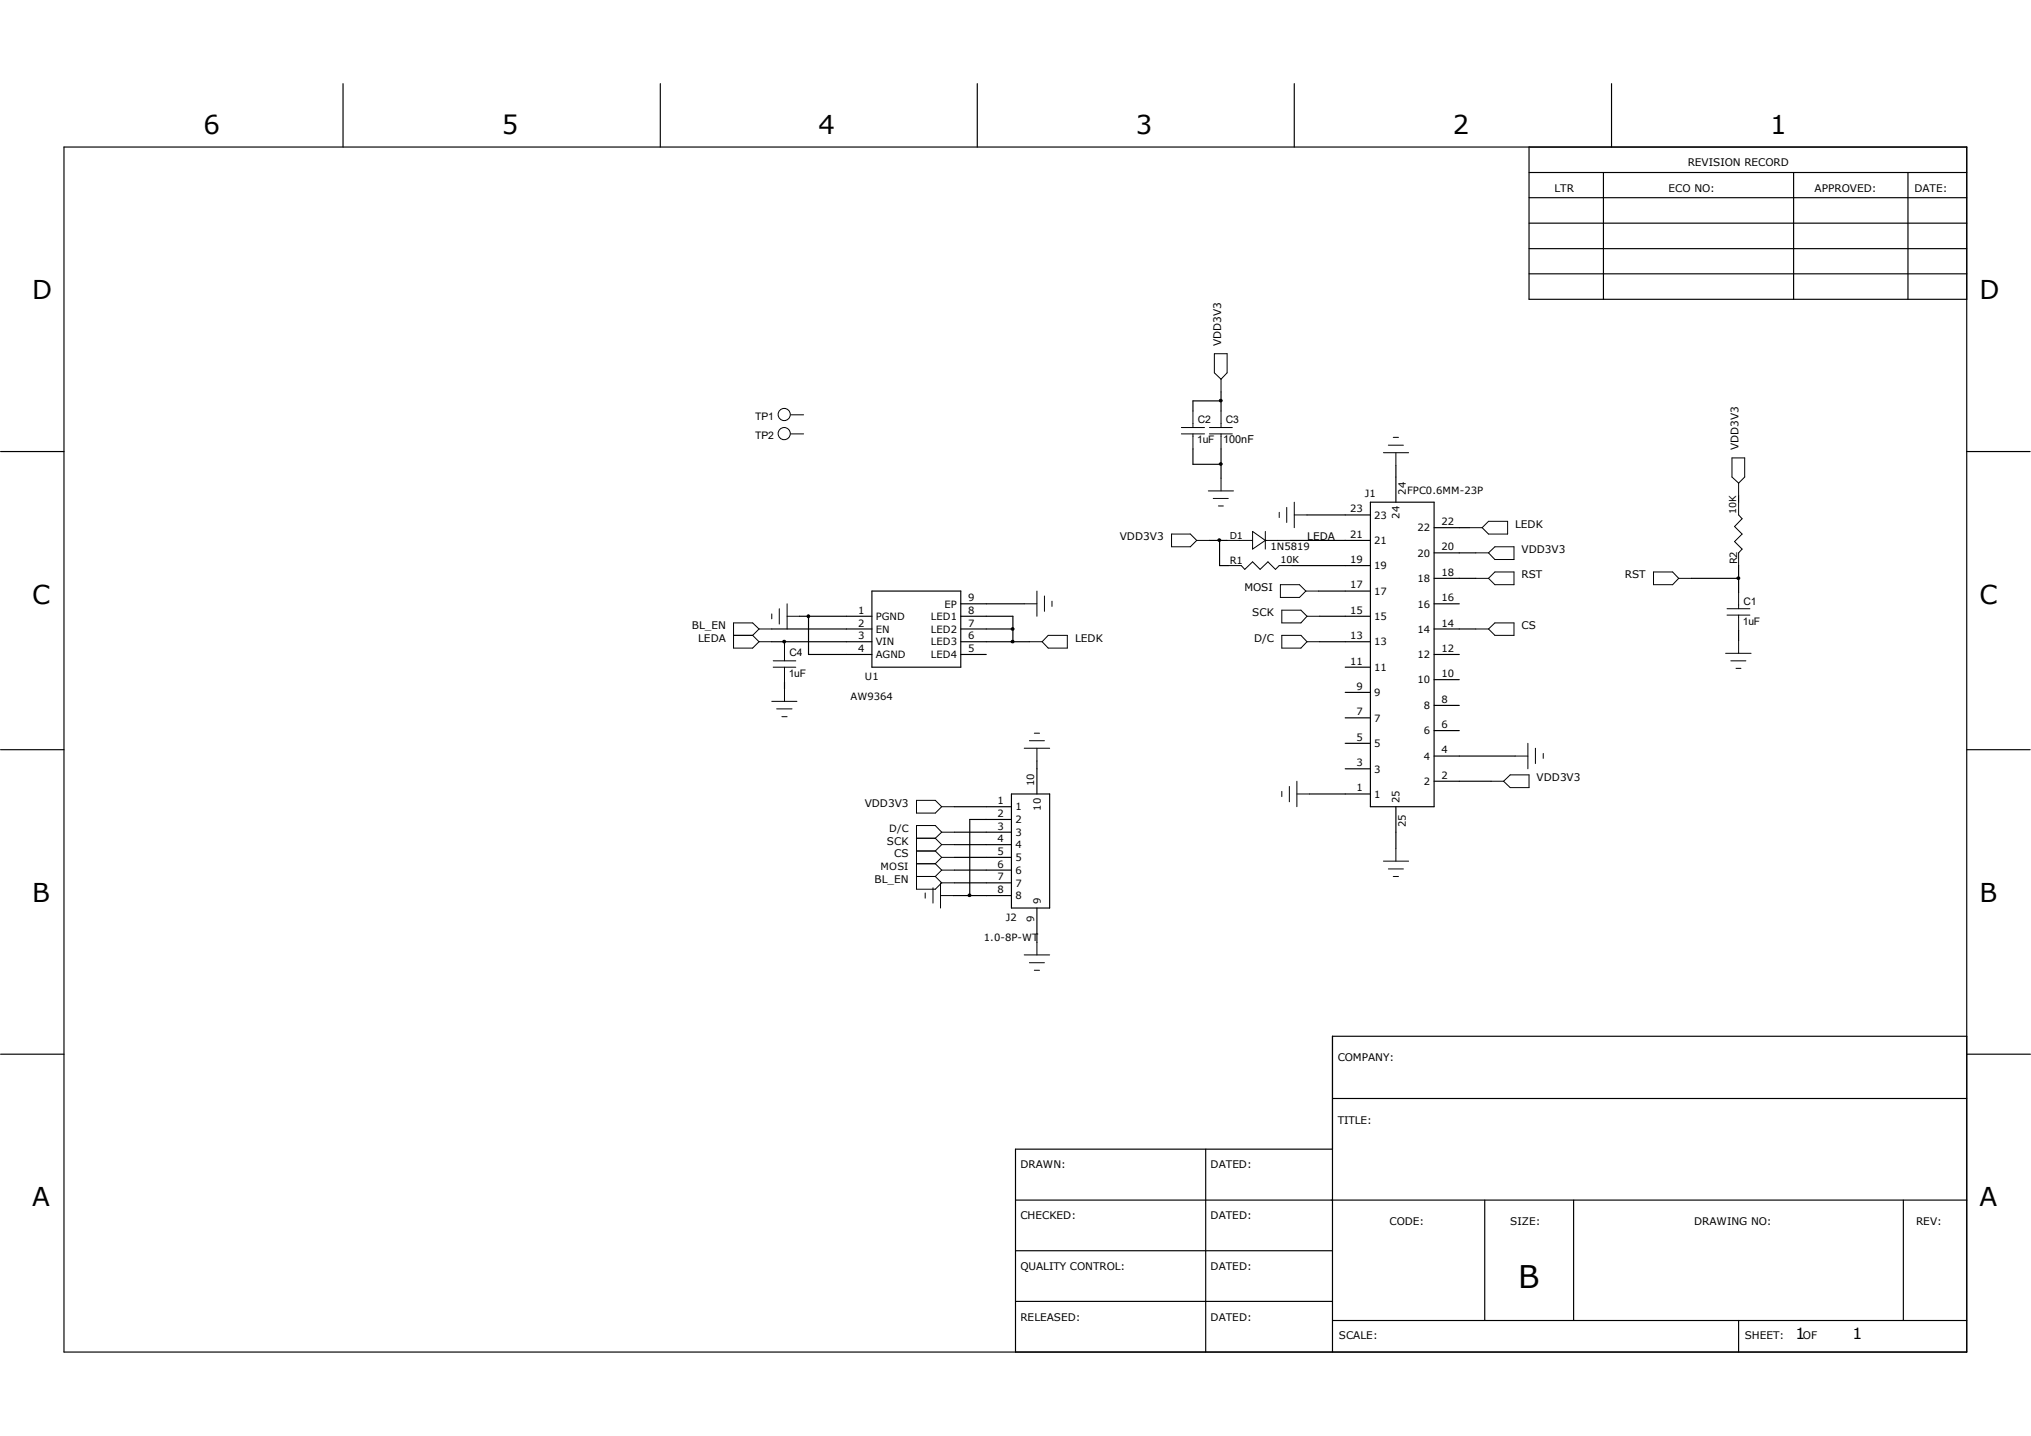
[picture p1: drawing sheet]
<svg xmlns="http://www.w3.org/2000/svg" width="297mm" height="210mm" viewBox="0 0 297 210" stroke-linecap="round" stroke-linejoin="round" font-family="sans-serif">
<g fill="none" stroke="#000" stroke-width=".17">
<path d="M50.2 12.2v9.3M96.6 12.2v9.3M142.9 12.2v9.3M189.3 12.2v9.3M235.7 12.2v9.3M9.4 21.5h278.2v176.2h-278.2zM223.6 25.2h64M223.6 28.9h64M223.6 36.4h64M223.6 21.5v22.3h64M223.6 32.6h64M234.5 25.2v18.6"/>
<path d="M262.3 25.2v18.6M279 25.2v18.6M178.6 57.3v2.8M178.6 58.6h-4.1v1.5M223.6 40h64M.1 66h9.3M174.5 65.7v2.2h4.1M176.9 79h2.6M178.4 79v3.7h1.2M178.6 65.7v4.2M188.7 79h11.7M191.1 75.3h9.3"/>
<path d="M200.4 73.4h9.3v44.6h-9.3zM204.1 68.1v5.3M209.7 77.2h5.2M254.3 72.5v.9M287.6 66h9.3M112.9 92h14.6M112.9 93.9h14.6M114.7 93.9v.3M114.7 99.8v1M116.9 90.1h10.6M118.2 90.1v5.6h9.3M127.5 86.4h13v11.2h-13z"/>
<path d="M140.5 90.1h7.6v3.8M140.5 92h7.6M140.5 93.9h10M140.5 95.7h3.7M140.5 88.3h9.3M188.9 82.7h11.5M192.8 86.4h7.6M193 90.1h7.4M193 93.9h7.4M196.7 97.6h3.7M209.7 92h6.1M209.7 95.7h3.7"/>
<path d="M209.7 88.3h3.7M209.7 99.4h3.7M209.7 84.6h6.1M209.7 80.9h6.1M247.4 84.6h6.9M254.3 82.7v4M254.3 92.2v1.5M.1 109.6h9.3M139.6 118h8.3M147.9 116.1h5.6v16.7h-5.6zM147.9 119.8h-6.1v11.2M151.6 111.3v4.8"/>
<path d="M191.5 116.1h8.9M196.7 112.4h3.7M196.7 108.7h3.7M196.7 105h3.7M196.7 101.3h3.7M204.1 118v6.1M209.7 114.3h8.4M209.7 110.6h11.9M209.7 106.8h3.7M209.7 103.2h3.7M287.6 109.6h9.3M139.4 131h8.5"/>
<path d="M139.6 121.7h8.3M139.6 123.5h8.3M139.6 125.4h8.3M139.6 127.3h8.3M139.6 129.1h8.3M151.6 132.8v5M.1 154.2h9.3M287.6 151.6h-92.7v46.1M287.7 154.2h9.2M148.5 175.5h139.1M176.3 168.1v29.6M194.9 160.7h92.7"/>
<path d="M194.9 168.1h-46.4v29.6M217.1 175.5v17.6M230.1 175.5v17.6M278.3 175.5v17.6M148.5 182.9h46.4M148.5 190.3h46.4M194.9 193.1h92.7M254.3 193.1v4.6"/>
</g>
<g fill="none" stroke="#000" stroke-width=".15">
<path d="M177.6 51.7h1.9v2.8l-.9 1-1-1zM178.6 55.5v1.8M115.7 63.5h1.8M115.7 60.7h1.8M171.3 78.1h2.8l.9 .9-.9 1h-2.8zM172.8 62.5h3.3M172.8 63.5h3.3M174.5 60.1v2.4M174.5 63.5v2.2M175 79h1.9M176.7 71.8h3.7M176.9 62.5h3.3"/>
<path d="M176.9 63.5h3.3M177.4 72.9h2.2M178.2 74h.7M178.6 60.1v2.4M178.6 63.5v2.2M178.6 69.9v1.9M179.5 79h3.7M183.2 77.7l1.8 1.3-1.8 1.3zM185 79h.1M185 77.7v2.6M185 79h3.7M187.1 74.9v.8"/>
<path d="M188.2 74.2v2.2M189.3 75.3h1.8M189.3 73.4v3.8M202.3 66.2h3.7M203 65.1h2.2M203.8 64h.7M204.1 66.2v1.9M214.9 77.2h1.8M217.7 76.2h2.8v1.9h-2.8l-1-.9zM253.3 67h1.8v2.8l-.8 .9-1-.9zM254.3 73.4v1.9l.5 .6-1.1 1.1 1.1 1.1-1.1 1.1 1.1 1.1-.5 .6v1.8M254.3 70.7v1.8"/>
<path d="M107.3 92.9h2.8M110.1 92.9l.9 1M111 92l-.9-.9h-2.8v3.7h2.8l.9-.9M111 92h1.9M111 93.9h1.9M111 92l-.9 .9M112.9 89.8v.7M113.1 96.6h3.3M113.1 97.6h3.3M114 89v2.3M114.7 94.2v2.4M114.7 97.6v2.2"/>
<path d="M115.1 90.1h1.8M115.1 88.3v3.7M149.8 88.3h1.8M150.5 93.9h1.9M151.6 86.4v3.7M152.7 87.2v2.2M153.3 92.9h2.8v1.9h-2.8l-.9-.9zM153.8 87.9v.8M179.6 82.7h1.9l.5 .6 1.2-1.1 1.1 1.1 1.1-1.1 1.1 1.1 .6-.6h1.8M187.2 85.5h2.8l1 .9-1 1h-2.8zM187.5 89.2h2.7l.9 .9-.9 1h-2.7zM187.5 92.9h2.7l.9 1-.9 .9h-2.7z"/>
<path d="M191 86.4h1.8M191.1 90.1h1.9M191.1 93.9h1.9M215.8 80.9h1.9M215.8 84.6h1.9M215.8 92h1.9M217.7 80.9l.9-.9h2.8v1.8h-2.8zM217.7 84.6l.9-.9h2.8v1.8h-2.8zM217.7 92l.9-.9h2.8v1.8h-2.8zM241.8 83.7h2.8l.9 .9-.9 .9h-2.8zM245.5 84.6h1.9M252.3 95.5h3.8"/>
<path d="M252.6 89h3.3M252.6 90h3.3M253.1 96.6h2.2M253.9 97.7h.7M254.3 86.7v2.3M254.3 90v2.2M254.3 93.7v1.8M112.9 102.6h3.6M113.6 103.7h2.2M114.3 104.8h.8M114.7 100.8v1.8M134 117.1h2.8l.9 .9-.9 .9h-2.8z"/>
<path d="M137.7 118h1.9M149.8 109.4h3.7M150.5 108.3h2.2M151.3 107.2h.7M151.6 109.4v1.9M187.5 115.7v.8M188.6 115v2.3M189.7 116.1h1.8M189.7 114.3v3.7M218.1 114.3h1.8M219.9 114.3l1-1h2.7v1.9h-2.7zM221.6 110.6h1.8"/>
<path d="M223.4 108.7v3.7M224.5 109.4v2.3M225.7 110.2v.7M134 128.2h2.8M134 122.6h2.8M134 124.5h2.8M134 126.3h2.8M135.3 130.6v.8M136.4 129.8v2.3M136.8 122.6l.9 .9M136.8 124.5l.9 .9M136.8 126.3l.9 1"/>
<path d="M136.8 128.2l.9 .9M137.5 131h1.9M137.5 129.1v3.7M137.7 121.7l-.9-1h-2.8v9.3h2.8l.9-.9M137.7 121.7h1.9M137.7 121.7l-.9 .9M137.7 123.5h1.9M137.7 123.5l-.9 1M137.7 125.4h1.9M137.7 125.4l-.9 .9M137.7 127.3h1.9M137.7 127.3l-.9 .9"/>
<path d="M137.7 129.1h1.9M149.8 139.7h3.7M151.6 137.8v1.9M202.3 125.9h3.7M203 127.1h2.2M203.8 128.2h.7M204.1 124.1v1.8M150.5 140.8h2.2M151.3 141.9h.7"/>
<circle cx="114.7" cy="60.6" r=".89"/>
<circle cx="114.7" cy="63.4" r=".89"/>
</g>
<g fill="#000" stroke="#000" stroke-width=".15">
<circle cx="178.5" cy="58.6" r=".2"/>
<circle cx="178.3" cy="79" r=".2"/>
<circle cx="178.5" cy="67.9" r=".2"/>
<circle cx="114.7" cy="93.8" r=".2"/>
<circle cx="118.2" cy="90.1" r=".2"/>
<circle cx="148.1" cy="92" r=".2"/>
<circle cx="148.1" cy="93.8" r=".2"/>
<circle cx="254.2" cy="84.6" r=".2"/>
<circle cx="141.8" cy="130.9" r=".2"/>
</g>
<text font-size="4.6" x="222" y="188.3">B</text>
<g font-size="3.8">
<text x="29.8" y="19.6">6</text>
<text x="73.4" y="19.6">5</text>
<text x="119.7" y="19.6">4</text>
<text x="166.1" y="19.6">3</text>
<text x="212.5" y="19.6">2</text>
<text x="258.9" y="19.6">1</text>
<text x="4.7" y="43.8">D</text>
<text x="289.5" y="43.8">D</text>
<text x="4.7" y="88.3">C</text>
<text x="289.5" y="88.3">C</text>
<text x="4.7" y="131.9">B</text>
<text x="289.5" y="131.9">B</text>
<text x="4.7" y="176.4">A</text>
<text x="289.5" y="176.4">A</text>
</g>
<g font-size="2.3">
<text x="262.6" y="195.8">1</text>
<text x="270.9" y="195.8">1</text>
</g>
<text font-size="1.6" x="178.9" y="64.8">100nF</text>
<g font-size="1.5">
<text x="227.3" y="28">LTR</text>
<text x="244" y="28">ECO NO:</text>
<text x="246.8" y="24.3">REVISION RECORD</text>
<text x="265.3" y="28">APPROVED:</text>
<text x="280" y="28">DATE:</text>
<text x="178.6" y="50.6" transform="rotate(-90 178.6 50.6)">VDD3V3</text>
<text x="110.4" y="61.4">TP1</text>
<text x="110.4" y="64.2">TP2</text>
<text x="175.1" y="64.9">1uF</text>
<text x="175.2" y="61.9">C2</text>
<text x="179.3" y="61.9">C3</text>
<text x="254.3" y="65.9" transform="rotate(-90 254.3 65.9)">VDD3V3</text>
<text x="197.4" y="74.9">23</text>
<text x="199.6" y="72.7">J1</text>
<text x="201" y="75.9">23</text>
<text x="204.7" y="75.9" transform="rotate(-90 204.7 75.9)">24</text>
<text x="205.6" y="72.3" transform="rotate(-90 205.6 72.3)">24</text>
<text x="205.8" y="72.2">FPC0.6MM-23P</text>
<text x="207.3" y="77.7">22</text>
<text x="210.8" y="76.8">22</text>
<text x="221.6" y="77.2">LEDK</text>
<text x="163.7" y="79">VDD3V3</text>
<text x="179.8" y="82.5">R1</text>
<text x="185.8" y="80.5">1N5819</text>
<text x="191.2" y="79">LEDA</text>
<text x="197.4" y="82.4">19</text>
<text x="197.4" y="78.7">21</text>
<text x="201" y="83.3">19</text>
<text x="201" y="79.6">21</text>
<text x="207.3" y="81.4">20</text>
<text x="210.8" y="80.5">20</text>
<text x="222.5" y="80.9">VDD3V3</text>
<text x="254" y="82.6" transform="rotate(-90 254 82.6)">R2</text>
<text x="125.5" y="89.8">1</text>
<text x="138.1" y="88.9">EP</text>
<text x="141.6" y="89.8">8</text>
<text x="141.6" y="87.9">9</text>
<text x="182" y="86.4">MOSI</text>
<text x="197.4" y="89.8">15</text>
<text x="197.4" y="86.1">17</text>
<text x="201" y="87">17</text>
<text x="207.3" y="88.9">16</text>
<text x="207.3" y="85.1">18</text>
<text x="210.8" y="87.9">16</text>
<text x="210.8" y="84.2">18</text>
<text x="222.5" y="84.6">RST</text>
<text x="237.6" y="84.6">RST</text>
<text x="255" y="88.4">C1</text>
<text x="101.2" y="92">BL_EN</text>
<text x="102.1" y="93.9">LEDA</text>
<text x="125.5" y="91.7">2</text>
<text x="125.5" y="93.5">3</text>
<text x="125.5" y="95.3">4</text>
<text x="128.1" y="90.7">PGND</text>
<text x="128.1" y="92.5">EN</text>
<text x="128.1" y="94.4">VIN</text>
<text x="136.1" y="94.4">LED3</text>
<text x="136.1" y="92.5">LED2</text>
<text x="136.1" y="90.7">LED1</text>
<text x="141.6" y="95.3">5</text>
<text x="141.6" y="93.5">6</text>
<text x="141.6" y="91.7">7</text>
<text x="157.2" y="93.9">LEDK</text>
<text x="183.1" y="90.1">SCK</text>
<text x="183.4" y="93.9">D/C</text>
<text x="197.4" y="93.5">13</text>
<text x="201" y="94.4">13</text>
<text x="201" y="90.7">15</text>
<text x="207.3" y="92.5">14</text>
<text x="210.8" y="95.3">12</text>
<text x="210.8" y="91.7">14</text>
<text x="222.5" y="92">CS</text>
<text x="254.9" y="91.4">1uF</text>
<text x="115.4" y="99">1uF</text>
<text x="115.4" y="96">C4</text>
<text x="126.5" y="99.4">U1</text>
<text x="128.1" y="96.3">AGND</text>
<text x="136.1" y="96.3">LED4</text>
<text x="197.4" y="97.2">11</text>
<text x="198.4" y="100.9">9</text>
<text x="201" y="101.8">9</text>
<text x="201" y="98.1">11</text>
<text x="207.3" y="99.9">10</text>
<text x="207.3" y="96.3">12</text>
<text x="210.8" y="99.1">10</text>
<text x="124.4" y="102.4">AW9364</text>
<text x="198.4" y="104.6">7</text>
<text x="201" y="105.5">7</text>
<text x="208.2" y="107.4">6</text>
<text x="208.2" y="103.7">8</text>
<text x="210.8" y="106.5">6</text>
<text x="210.8" y="102.8">8</text>
<text x="198.4" y="112.1">3</text>
<text x="198.4" y="108.3">5</text>
<text x="201" y="113">3</text>
<text x="201" y="109.3">5</text>
<text x="208.2" y="111.1">4</text>
<text x="210.8" y="113.9">2</text>
<text x="210.8" y="110.2">4</text>
<text x="126.4" y="118">VDD3V3</text>
<text x="145.9" y="117.6">1</text>
<text x="145.9" y="119.5">2</text>
<text x="148.5" y="118.5">1</text>
<text x="151.3" y="115" transform="rotate(-90 151.3 115)">10</text>
<text x="152.2" y="118.5" transform="rotate(-90 152.2 118.5)">10</text>
<text x="198.4" y="115.7">1</text>
<text x="201" y="116.7">1</text>
<text x="204.7" y="117.4" transform="rotate(-90 204.7 117.4)">25</text>
<text x="208.2" y="114.8">2</text>
<text x="224.7" y="114.3">VDD3V3</text>
<text x="129.7" y="123.5">SCK</text>
<text x="130" y="121.7">D/C</text>
<text x="130.8" y="125.4">CS</text>
<text x="145.9" y="121.3">3</text>
<text x="145.9" y="123.1">4</text>
<text x="145.9" y="125">5</text>
<text x="148.5" y="120.4">2</text>
<text x="148.5" y="122.3">3</text>
<text x="148.5" y="124.1">4</text>
<text x="148.5" y="125.9">5</text>
<text x="205.6" y="120.9" transform="rotate(-90 205.6 120.9)">25</text>
<text x="127.9" y="129.1">BL_EN</text>
<text x="128.8" y="127.3">MOSI</text>
<text x="145.9" y="126.9">6</text>
<text x="145.9" y="128.7">7</text>
<text x="145.9" y="130.6">8</text>
<text x="148.5" y="127.8">6</text>
<text x="148.5" y="129.7">7</text>
<text x="148.5" y="131.5">8</text>
<text x="143.9" y="137.7">1.0-8P-WT</text>
<text x="147.1" y="134.7">J2</text>
<text x="151.3" y="134.9" transform="rotate(-90 151.3 134.9)">9</text>
<text x="152.2" y="132.3" transform="rotate(-90 152.2 132.3)">9</text>
<text x="195.6" y="155.1">COMPANY:</text>
<text x="195.6" y="164.4">TITLE:</text>
<text x="149.2" y="170.9">DRAWN:</text>
<text x="177" y="170.9">DATED:</text>
<text x="149.2" y="178.3">CHECKED:</text>
<text x="177" y="178.3">DATED:</text>
<text x="203.2" y="179.2">CODE:</text>
<text x="220.9" y="179.2">SIZE:</text>
<text x="247.7" y="179.2">DRAWING NO:</text>
<text x="280.2" y="179.2">REV:</text>
<text x="149.2" y="185.7">QUALITY CONTROL:</text>
<text x="177" y="185.7">DATED:</text>
<text x="149.2" y="193.1">RELEASED:</text>
<text x="177" y="193.1">DATED:</text>
<text x="195.8" y="195.9">SCALE:</text>
<text x="255.1" y="195.9">SHEET:</text>
<text x="263.7" y="195.9">OF</text>
</g>
<g font-size="1.4">
<text x="253.9" y="75.1" transform="rotate(-90 253.9 75.1)">10K</text>
<text x="179.8" y="78.8">D1</text>
<text x="187.2" y="82.4">10K</text>
</g>
</svg>
